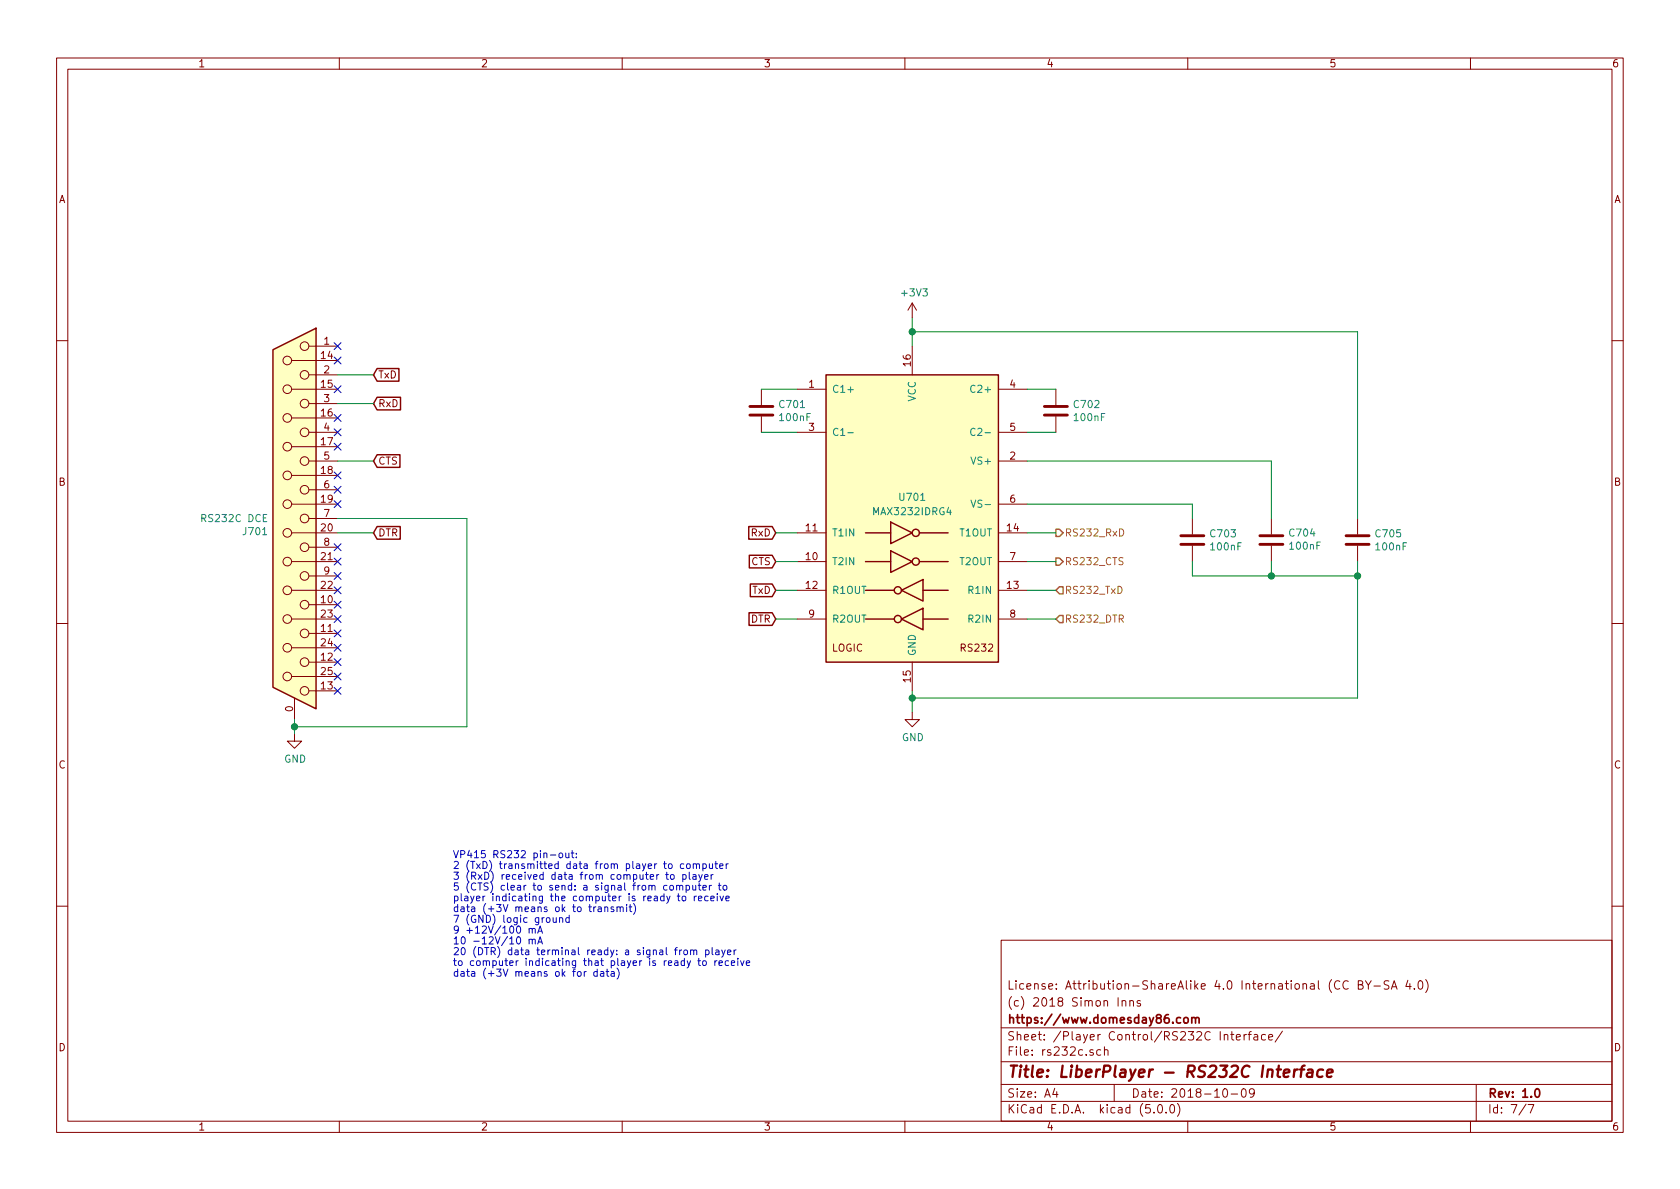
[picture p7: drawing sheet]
EESchema Schematic File Version 4
LIBS:LiberPlayer-cache
EELAYER 26 0
EELAYER END
$Descr A4 11693 8268
encoding utf-8
Sheet 7 7
Title "LiberPlayer - RS232C Interface"
Date "2018-10-09"
Rev "1.0"
Comp "https://www.domesday86.com"
Comment1 "(c) 2018 Simon Inns"
Comment2 "License: Attribution-ShareAlike 4.0 International (CC BY-SA 4.0)"
Comment3 ""
Comment4 ""
$EndDescr
$Comp
L Connector:DB25_Female_MountingHoles J701
U 1 1
P 2050 3600
F 0 "J701" H 2230 3511 50  0000 L CNN
F 1 "RS232C DCE" H 2230 3602 50  0000 L CNN
F 2 "Connector_Dsub:DSUB-25_Female_Horizontal_P2.77x2.84mm_EdgePinOffset7.70mm_Housed_MountingHolesOffset9.12mm" H 2050 3600 50  0001 C CNN
F 3 " ~" H 2050 3600 50  0001 C CNN
	1    2050 3600
	-1   0    0    -1  
$EndComp
$Comp
L Interface_UART:MAX3232 U701
U 1 1
P 6350 3600
F 0 "U701" H 6350 3750 50  0000 C CNN
F 1 "MAX3232IDRG4" H 6350 3650 50  0000 C CNN
F 2 "Package_SO:SOIC-16_3.9x9.9mm_P1.27mm" H 6400 2550 50  0001 L CNN
F 3 "https://datasheets.maximintegrated.com/en/ds/MAX3222-MAX3241.pdf" H 6350 3700 50  0001 C CNN
	1    6350 3600
	1    0    0    -1  
$EndComp
$Comp
L Device:C C701
U 1 1
P 5300 2850
F 0 "C701" H 5415 2896 50  0000 L CNN
F 1 "100nF" H 5415 2805 50  0000 L CNN
F 2 "Capacitor_SMD:C_0805_2012Metric" H 5338 2700 50  0001 C CNN
F 3 "~" H 5300 2850 50  0001 C CNN
	1    5300 2850
	1    0    0    -1  
$EndComp
$Comp
L Device:C C702
U 1 1
P 7350 2850
F 0 "C702" H 7465 2896 50  0000 L CNN
F 1 "100nF" H 7465 2805 50  0000 L CNN
F 2 "Capacitor_SMD:C_0805_2012Metric" H 7388 2700 50  0001 C CNN
F 3 "~" H 7350 2850 50  0001 C CNN
	1    7350 2850
	1    0    0    -1  
$EndComp
$Comp
L Device:C C704
U 1 1
P 8850 3750
F 0 "C704" H 8735 3704 50  0000 R CNN
F 1 "100nF" H 8735 3795 50  0000 R CNN
F 2 "Capacitor_SMD:C_0805_2012Metric" H 8888 3600 50  0001 C CNN
F 3 "~" H 8850 3750 50  0001 C CNN
	1    8850 3750
	-1   0    0    1   
$EndComp
$Comp
L Device:C C703
U 1 1
P 8300 3750
F 0 "C703" H 8415 3796 50  0000 L CNN
F 1 "100nF" H 8415 3705 50  0000 L CNN
F 2 "Capacitor_SMD:C_0805_2012Metric" H 8338 3600 50  0001 C CNN
F 3 "~" H 8300 3750 50  0001 C CNN
	1    8300 3750
	1    0    0    -1  
$EndComp
Wire Wire Line
	7150 3200 8850 3200
Wire Wire Line
	8850 3200 8850 3600
Wire Wire Line
	7150 3500 8300 3500
Wire Wire Line
	8300 3500 8300 3600
Wire Wire Line
	8300 3900 8300 4000
Wire Wire Line
	8300 4000 8850 4000
Wire Wire Line
	8850 4000 8850 3900
Wire Wire Line
	7150 3000 7350 3000
Wire Wire Line
	7350 2700 7150 2700
Wire Wire Line
	5550 2700 5300 2700
Wire Wire Line
	5300 3000 5550 3000
$Comp
L Device:C C705
U 1 1
P 9450 3750
F 0 "C705" H 9565 3796 50  0000 L CNN
F 1 "100nF" H 9565 3705 50  0000 L CNN
F 2 "Capacitor_SMD:C_0805_2012Metric" H 9488 3600 50  0001 C CNN
F 3 "~" H 9450 3750 50  0001 C CNN
	1    9450 3750
	1    0    0    -1  
$EndComp
Wire Wire Line
	6350 2400 6350 2300
Wire Wire Line
	6350 2300 9450 2300
Wire Wire Line
	9450 2300 9450 3600
Connection ~ 6350 2300
Wire Wire Line
	6350 2300 6350 2200
Wire Wire Line
	6350 4800 6350 4850
Wire Wire Line
	6350 4850 9450 4850
Wire Wire Line
	9450 4850 9450 4000
Connection ~ 6350 4850
Wire Wire Line
	6350 4850 6350 4950
Wire Wire Line
	8850 4000 9450 4000
Connection ~ 8850 4000
Connection ~ 9450 4000
Wire Wire Line
	9450 4000 9450 3900
$Comp
L power:+3V3 #PWR0702
U 1 1
P 6350 2200
F 0 "#PWR0702" H 6350 2050 50  0001 C CNN
F 1 "+3V3" H 6365 2373 50  0000 C CNN
F 2 "" H 6350 2200 50  0001 C CNN
F 3 "" H 6350 2200 50  0001 C CNN
	1    6350 2200
	1    0    0    -1  
$EndComp
$Comp
L power:GND #PWR0703
U 1 1
P 6350 4950
F 0 "#PWR0703" H 6350 4700 50  0001 C CNN
F 1 "GND" H 6355 4777 50  0000 C CNN
F 2 "" H 6350 4950 50  0001 C CNN
F 3 "" H 6350 4950 50  0001 C CNN
	1    6350 4950
	1    0    0    -1  
$EndComp
$Comp
L power:GND #PWR0701
U 1 1
P 2050 5100
F 0 "#PWR0701" H 2050 4850 50  0001 C CNN
F 1 "GND" H 2055 4927 50  0000 C CNN
F 2 "" H 2050 5100 50  0001 C CNN
F 3 "" H 2050 5100 50  0001 C CNN
	1    2050 5100
	1    0    0    -1  
$EndComp
Wire Wire Line
	2050 5100 2050 5050
Text Notes 3150 6800 0    50   ~ 0
VP415 RS232 pin-out:\n2 (TxD) transmitted data from player to computer\n3 (RxD) received data from computer to player\n5 (CTS) clear to send: a signal from computer to\nplayer indicating the computer is ready to receive\ndata (+3V means ok to transmit)\n7 (GND) logic ground\n9 +12V/100 mA\n10 -12V/10 mA\n20 (DTR) data terminal ready: a signal from player\nto computer indicating that player is ready to receive\ndata (+3V means ok for data)
Text GLabel 5400 4100 0    50   Input ~ 0
TxD
Text GLabel 5400 3700 0    50   Input ~ 0
RxD
Text GLabel 5400 3900 0    50   Input ~ 0
CTS
Text GLabel 5400 4300 0    50   Input ~ 0
DTR
Wire Wire Line
	5400 3700 5550 3700
Wire Wire Line
	5400 3900 5550 3900
Wire Wire Line
	5400 4100 5550 4100
Wire Wire Line
	5400 4300 5550 4300
Text GLabel 2600 2800 2    50   Input ~ 0
RxD
Text GLabel 2600 3200 2    50   Input ~ 0
CTS
Text GLabel 2600 2600 2    50   Input ~ 0
TxD
Text GLabel 2600 3700 2    50   Input ~ 0
DTR
Wire Wire Line
	2350 3600 3250 3600
Wire Wire Line
	3250 3600 3250 5050
Wire Wire Line
	3250 5050 2050 5050
Connection ~ 2050 5050
Wire Wire Line
	2050 5050 2050 5000
Wire Wire Line
	2350 2600 2600 2600
Wire Wire Line
	2600 2800 2350 2800
Wire Wire Line
	2350 3200 2600 3200
Wire Wire Line
	2600 3700 2350 3700
NoConn ~ 2350 2400
NoConn ~ 2350 2500
NoConn ~ 2350 2700
NoConn ~ 2350 2900
NoConn ~ 2350 3000
NoConn ~ 2350 3100
NoConn ~ 2350 3300
NoConn ~ 2350 3400
NoConn ~ 2350 3500
NoConn ~ 2350 3800
NoConn ~ 2350 3900
NoConn ~ 2350 4000
NoConn ~ 2350 4100
NoConn ~ 2350 4200
NoConn ~ 2350 4300
NoConn ~ 2350 4400
NoConn ~ 2350 4500
NoConn ~ 2350 4600
NoConn ~ 2350 4700
NoConn ~ 2350 4800
Text HLabel 7350 3700 2    50   Output ~ 0
RS232_RxD
Text HLabel 7350 3900 2    50   Output ~ 0
RS232_CTS
Text HLabel 7350 4100 2    50   Input ~ 0
RS232_TxD
Text HLabel 7350 4300 2    50   Input ~ 0
RS232_DTR
Wire Wire Line
	7150 3700 7350 3700
Wire Wire Line
	7350 3900 7150 3900
Wire Wire Line
	7150 4100 7350 4100
Wire Wire Line
	7350 4300 7150 4300
$EndSCHEMATC
